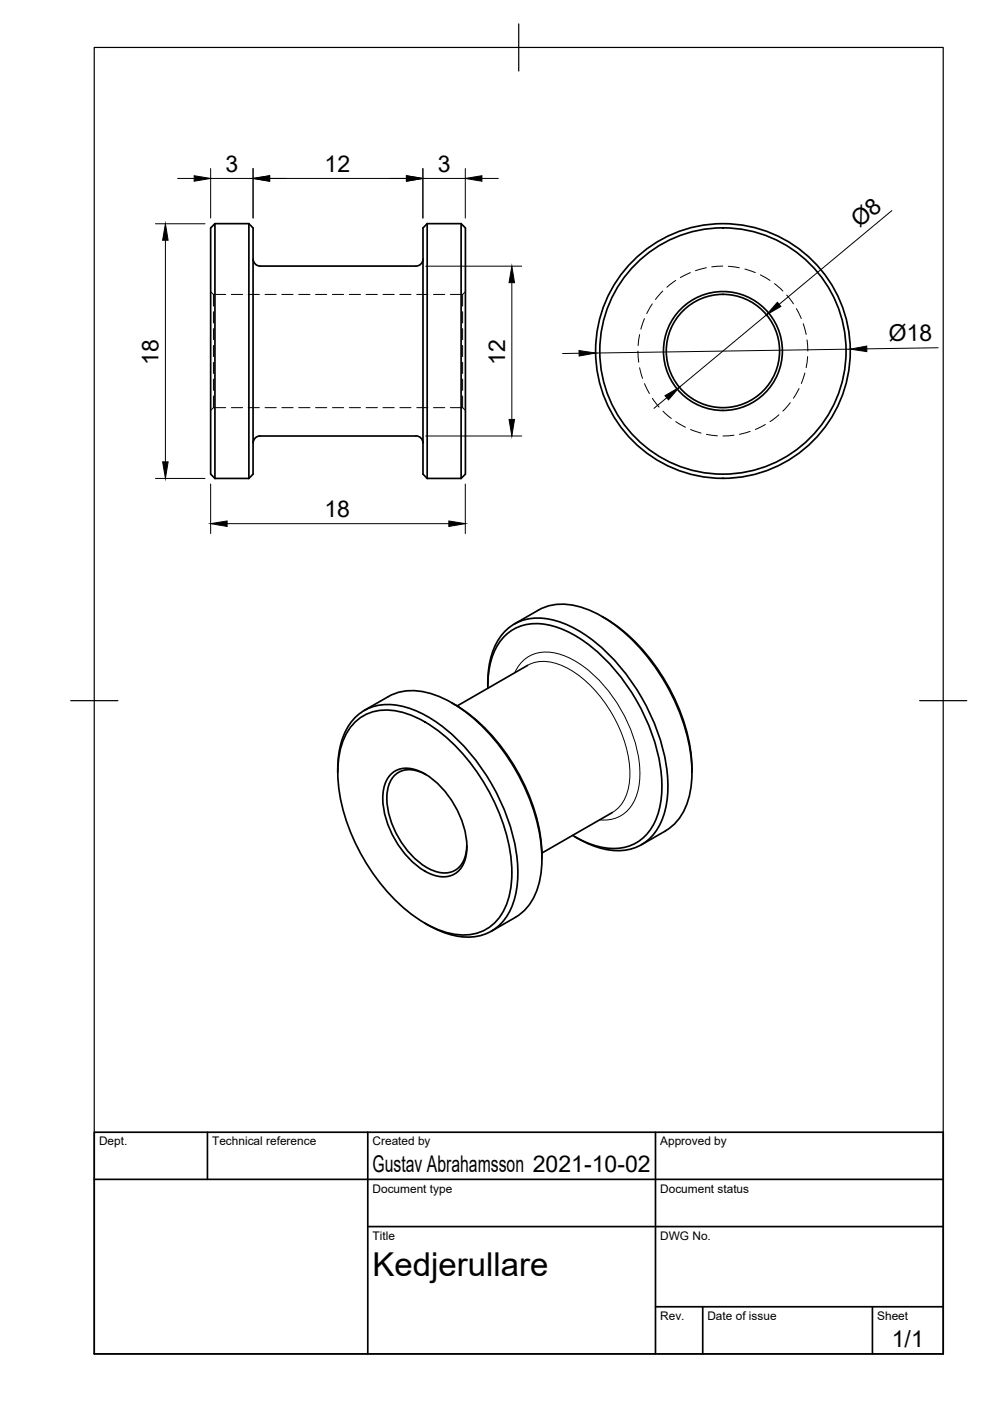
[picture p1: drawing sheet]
<svg xmlns="http://www.w3.org/2000/svg" width="210mm" height="297mm" viewBox="0 0 210 297" stroke-linecap="round" stroke-linejoin="round" font-family="sans-serif">
<!-- layer: Hidden -->
<g fill="none" stroke="#000" stroke-width=".21">
<path d="M143.3 59.5l-1.9 1.4M146.4 57.8l-2.1 1.1M149.8 56.8l-2.3 .6M153.2 56.4l-2.3 .2M154.4 56.5l2.4 .3M157.9 57.1l2.2 .7M161.2 58.3l2.1 1.2M44.7 61.8l.6 .6h2.6M45.3 62.4v2.5M45.3 66.1v2.4M45.3 69.7v2.3M45.3 73.2v2.4"/>
<path d="M45.3 76.8v2.4M49 62.4h2.4M52.6 62.4h2.4M56.2 62.4h2.4M59.8 62.4h2.3M63.3 62.4h2.4M66.9 62.4h2.4M70.5 62.4h2.4M74.1 62.4h2.3M77.6 62.4h2.4M81.2 62.4h2.4M84.8 62.4h2.3"/>
<path d="M88.3 62.4h2.4M91.9 62.4h2.4M95.5 62.4h2.6M98.1 76.8v2.4M98.1 73.2v2.4M98.1 69.7v2.3M98.1 66.1v2.4M98.1 62.4v2.5M98.7 61.8l-.6 .6M135.3 74.5l.1 2.3M135.6 70.9l-.3 2.4M135.6 78l.6 2.2"/>
<path d="M136.6 67.5l-.7 2.3M138.3 64.4l-1.2 2.1M140.5 61.7l-1.5 1.8M164.2 60.1l1.8 1.6M166.8 62.6l1.4 1.8M168.8 65.4l1.1 2.1M170.3 68.6l.6 2.3M170.6 79.1l-.7 2.2M171.1 72.1l.2 2.3M171.2 75.6l-.3 2.3M45.3 80.4v2.4M45.3 84v2.4"/>
<path d="M45.3 86.4l-.6 .6M45.3 86.4h2.6M49 86.4h2.4M52.6 86.4h2.4M56.2 86.4h2.4M59.8 86.4h2.3M63.3 86.4h2.4M66.9 86.4h2.4M70.5 86.4h2.4M74.1 86.4h2.3M77.6 86.4h2.4M81.2 86.4h2.4"/>
<path d="M84.8 86.4h2.3M88.3 86.4h2.4M91.9 86.4h2.4M95.5 86.4h2.6M98.1 84v2.4M98.1 80.4v2.4M98.1 86.4l.6 .6M136.7 81.3l1 2.1M138.3 84.4l1.4 1.9M140.6 87.2l1.7 1.5M143.3 89.4l2 1.2M146.4 91.1l2.2 .7"/>
<path d="M149.8 92.1l2.3 .3M155.6 92.3l-2.3 .1M159 91.5l-2.2 .6M162.3 90l-2.2 1M165.1 88l-1.8 1.4M167.6 85.4l-1.6 1.8M169.4 82.4l-1.2 2"/>
</g>
<!-- layer: Visible -->
<g fill="none" stroke="#000" stroke-width=".36">
<path d="M45.6 47.4l-.9 .9v52.2l.9 .9M45.6 47.4h7.2l.9 .9v52.2l-.9 .9M45.6 47.4v54M52.8 47.4v54M53.7 54.9a1.49 1.49 0 0 0 1.5 1.5h33a1.49 1.49 0 0 0 1.5-1.5M90.6 47.4h7.2l.9 .9v52.2l-.9 .9M90.6 47.4v54M90.6 47.4l-.9 .9v52.2l.9 .9M97.8 47.4v54M53.7 93.9a1.46 1.46 0 0 1 1.5-1.5h33a1.49 1.49 0 0 1 1.5 1.5M45.6 101.4h7.2M90.6 101.4h7.2"/>
<path d="M114.1 129.4l-5 2.9M114.2 129.4a12.3 12.3 0 0 1 11.2 .1 36.2 36.2 0 0 1 15.8 15.5 37.1 37.1 0 0 1 5.4 21.4 12.3 12.3 0 0 1-5.5 9.8M127.7 130.7l.6 .4M128.3 131.1a40.3 40.3 0 0 1 16.1 20.4 33.2 33.2 0 0 1 2.3 12.3M75 153.4a9.9 9.9 0 0 1 10.2-2.4 28 28 0 0 1 13.7 9.8 41.7 41.7 0 0 1 9.6 22.3 17.5 17.5 0 0 1-2.5 11.2 9.7 9.7 0 0 1-11 3.5 28 28 0 0 1-13.8-9.8 41.7 41.7 0 0 1-9.5-22.4 17.5 17.5 0 0 1 2.4-11.2zM82.3 147.7l-5.1 2.9M82.3 147.7a12.3 12.3 0 0 1 11.2 .2 36.2 36.2 0 0 1 15.8 15.4 37.1 37.1 0 0 1 5.5 21.4 12.3 12.3 0 0 1-5.5 9.8M95.9 149.1a38.9 38.9 0 0 1 16 18.8 34.1 34.1 0 0 1 3 14.2M103.4 145.4a17 17 0 0 1 2.9-10.6 10.2 10.2 0 0 1 11.5-3.2 30.9 30.9 0 0 1 15.1 11.6 41.6 41.6 0 0 1 8.7 23 15.9 15.9 0 0 1-3.7 11.4 10.4 10.4 0 0 1-10.9 2.1 22.8 22.8 0 0 1-5.2-2.3M103.4 145.9a15.2 15.2 0 0 1 3.4-10.8 9.9 9.9 0 0 1 10.5-2.4 29.2 29.2 0 0 1 14.4 10.9 39.6 39.6 0 0 1 8.6 23.8 14.2 14.2 0 0 1-3.7 10 9.9 9.9 0 0 1-9.4 2.2 19.8 19.8 0 0 1-5.8-2.5M111.8 141.1l-14.9 8.6M71.6 163.8a17 17 0 0 1 2.8-10.7 10.2 10.2 0 0 1 11.6-3.2 30.9 30.9 0 0 1 15.1 11.6 41.6 41.6 0 0 1 8.7 23 15.9 15.9 0 0 1-3.7 11.5 10.4 10.4 0 0 1-10.9 2.1 22.8 22.8 0 0 1-5.2-2.4"/>
<path d="M83 164a5.3 5.3 0 0 1 5.9-.5 19.2 19.2 0 0 1 9.9 13.5 9.4 9.4 0 0 1-1 7 5 5 0 0 1-6.5 1.3 19.2 19.2 0 0 1-9.9-13.5 9.4 9.4 0 0 1 1-7zM90.3 164.2a5.5 5.5 0 0 0-6.6 .1 7.4 7.4 0 0 0-1.6 6.3 19 19 0 0 0 8.3 13.3 5.8 5.8 0 0 0 6.7 .2 6.1 6.1 0 0 0 1.9-4.8M129.8 172.3l-14.9 8.6M141.1 176.2l-5.1 2.9M109.3 194.5l-5.1 2.9"/>
<circle cx="153.3" cy="74.4" r="12"/>
<circle cx="153.3" cy="74.4" r="26.1"/>
<circle cx="153.3" cy="74.4" r="12.6"/>
<circle cx="153.3" cy="74.4" r="27"/>
</g>
<!-- layer: Visible Narrow -->
<path d="M109.1 142.6a7.3 7.3 0 0 1 9.4-3.9 23.8 23.8 0 0 1 12.3 10.4 27.1 27.1 0 0 1 4.7 17.3 8 8 0 0 1-6.1 7.4h-2.3M111.8 141.1a8.4 8.4 0 0 1 8.4 .5 27.9 27.9 0 0 1 12.9 18.5 13.1 13.1 0 0 1-1.6 10.7l-1.7 1.5" fill="none" stroke="#000" stroke-width=".21"/>
<!-- layer: Border -->
<path d="M20 10.1h180v276.9h-180zM110 5.1v10M15 148.6h10M195 148.6h10" fill="none" stroke="#000" stroke-width=".25"/>
<!-- layer: TitleBlock -->
<path d="M20 240.1h180v46.9h-180zM20 250h180M44 240.1v9.9M78 240.1v46.9M139 240.1v46.9M78 260.1h122M139 277.1h61M149 277.1v9.9M185 277.1v9.9" fill="none" stroke="#000" stroke-width=".36"/>
<!-- layer: Dimensions -->
<g fill="none" stroke="#000" stroke-width=".21">
<path d="M37.7 37.8h3.5M44.7 37.8h9M44.7 35.7v10.5M53.7 35.7v10.5M57.2 37.8h29M89.7 35.7v10.5M89.7 37.8h9M98.7 35.7v10.5M102.2 37.8h3.5M33 47.4h10.5M35.1 50.9v47M90.3 56.4h20.3"/>
<path d="M108.5 59.9v29M189.1 44.6l-23.9 19.9M122.8 74.9l-3.5 .1M162.5 66.8l-18.5 15.3M180.3 74l-54 .9M198.9 73.7l-15.1 .3M90.3 92.4h20.3M141.4 84.3l-2.7 2.3M33 101.4h10.5M44.7 102.6v10.5M48.2 111h47M98.7 102.6v10.5"/>
</g>
<g fill="#000" stroke="#000" stroke-width=".21">
<path d="M41.2 37.3l3.5 .5-3.5 .6zM53.7 37.8l3.5-.5v1.1zM86.2 37.3l3.5 .5-3.5 .6zM98.7 37.8l3.5-.5v1.1zM35.1 47.4l.5 3.5h-1.1zM108.5 56.4l.6 3.5h-1.2zM122.8 74.3l3.5 .6-3.5 .6zM164.8 64.1l.8 .9-3.1 1.8zM180.3 74l3.5-.6v1.2zM34.5 97.9h1.1l-.5 3.5zM107.9 88.9h1.2l-.6 3.5zM141 83.9l3-1.8-2.3 2.7z"/>
<path d="M44.7 111l3.5-.5v1.1zM95.2 110.5l3.5 .5-3.5 .6z"/>
</g>
<text font-size="7" x="79" y="270.6">Kedjerullare</text>
<g font-size="4.9">
<text x="47.8" y="36.4">3</text>
<text x="68.8" y="36.4">12</text>
<text x="92.8" y="36.4">3</text>
<text x="182.2" y="48.4" transform="rotate(-40 182.2 48.4)">Ø8</text>
<text x="33.6" y="77.3" transform="rotate(-90 33.6 77.3)">18</text>
<text x="107.1" y="77.3" transform="rotate(-90 107.1 77.3)">12</text>
<text x="188.4" y="72.4" transform="rotate(-1 188.4 72.4)">Ø18</text>
<text x="68.8" y="109.6">18</text>
<text x="79" y="248.5">Gustav Abrahamsson 2021-10-02</text>
<text x="189.1" y="285.7">1/1</text>
</g>
<g font-size="2.5">
<text x="21" y="242.9">Dept.</text>
<text x="45" y="242.9">Technical reference</text>
<text x="79" y="242.9">Created by</text>
<text x="140" y="242.9">Approved by</text>
<text x="79" y="252.8">Document type</text>
<text x="140" y="252.8">Document status</text>
<text x="79" y="262.9">Title</text>
<text x="140" y="262.9">DWG No.</text>
<text x="140" y="279.9">Rev.</text>
<text x="150" y="279.9">Date of issue</text>
<text x="186" y="279.9">Sheet</text>
</g>
</svg>
